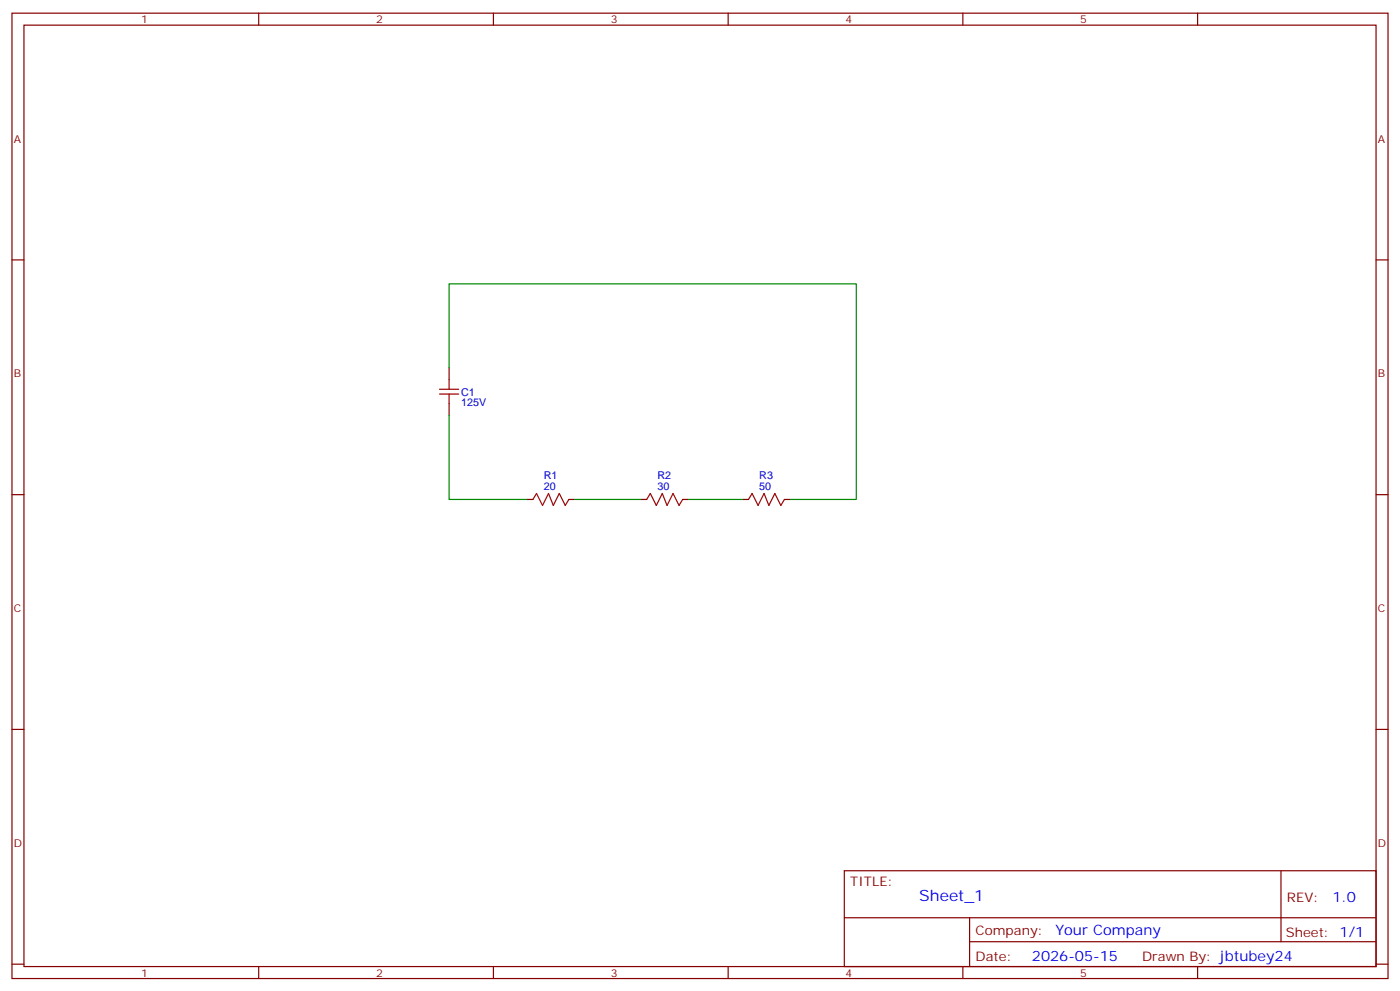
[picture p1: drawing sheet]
<svg xmlns="http://www.w3.org/2000/svg" width="412mm" height="292mm" viewBox="0 0 412 292" stroke-linecap="round" stroke-linejoin="round" font-family="sans-serif">
<g fill="none" stroke="#870000" stroke-width=".35">
<path d="M3.5 3.9h405.4v284.3h-405.4zM7.1 7.4h398.2v277.3h-398.2zM76.2 3.9v3.5M145.3 3.9v3.5M214.5 3.9v3.5M283.6 3.9v3.5M352.8 3.9v3.5M3.5 76.6h3.6M405.3 76.6h3.6M132.3 108.3v3.5M132.3 118.9v3.5M3.5 145.7h3.6"/>
<path d="M155.2 147.1h1.8M167.6 147.1h1.7M188.7 147.1h1.8M201.1 147.1h1.7M218.7 147.1h1.8M231.1 147.1h1.7M405.3 145.7h3.6M3.5 214.8h3.6M405.3 214.8h3.6M248.7 256.5h156.6v28.2h-156.6zM377.3 256.5v20.9M248.7 270.3h156.5"/>
<path d="M285.6 277.4h119.6M285.6 270.3v14.1M3.5 284h3.6M76.2 284.7v3.5M145.3 284.7v3.5M214.5 284.7v3.5M283.6 284.7v3.5M352.8 284.7v3.5M405.3 284h3.6"/>
</g>
<path d="M129.5 116.1h5.6M129.5 114.7h5.6M132.3 111.8v2.9M132.3 116.1v2.8M157 147.1l1-1.8 1.8 3.6 1.8-3.6 1.4 3.6 1.7-3.6 1.8 3.6 1.1-1.8M190.5 147.1l1.1-1.8 1.7 3.6 1.8-3.6 1.4 3.6 1.8-3.6 1.7 3.6 1.1-1.8M220.5 147.1l1-1.8 1.8 3.6 1.8-3.6 1.4 3.6 1.7-3.6 1.8 3.6 1.1-1.8" fill="none" stroke="#a10000" stroke-width=".35"/>
<path d="M132.3 108.3v-24.7h119.9v63.5h-19.4M132.3 122.4v24.7h22.9M169.3 147.1h19.4M202.8 147.1h15.9" fill="none" stroke="#008700" stroke-width=".35"/>
<text font-size="4.6" fill="#00f" x="270.8" y="265.5">Sheet_1</text>
<g font-size="4.2" fill="#00f">
<text x="392.5" y="265.7">1.0</text>
<text x="310.9" y="275.3">Your Company</text>
<text x="304" y="283.1">2026-05-15</text>
</g>
<g font-size="3.9" fill="#800">
<text x="250.5" y="261.1">TITLE:</text>
<text x="379.1" y="265.7">REV:</text>
<text x="287.4" y="275.3">Company:</text>
<text x="378.7" y="275.9">Sheet: 1/1</text>
<text x="287.4" y="282.9">Date:</text>
<text x="336.4" y="283">Drawn By: jbtubey24</text>
</g>
<g font-size="3.2" fill="#800">
<text x="41.6" y="6.9">1</text>
<text x="110.8" y="6.9">2</text>
<text x="179.9" y="6.9">3</text>
<text x="249.1" y="6.9">4</text>
<text x="318.2" y="6.9">5</text>
<text x="4.1" y="42">A</text>
<text x="405.9" y="42">A</text>
<text x="4.1" y="111.1">B</text>
<text x="405.9" y="111.1">B</text>
<text x="4.1" y="180.3">C</text>
<text x="405.9" y="180.3">C</text>
<text x="4.1" y="249.4">D</text>
<text x="405.9" y="249.4">D</text>
<text x="41.6" y="287.7">1</text>
<text x="110.8" y="287.7">2</text>
<text x="179.9" y="287.7">3</text>
<text x="249.1" y="287.7">4</text>
<text x="318.2" y="287.7">5</text>
</g>
<g font-size="3.2" fill="#000080">
<text x="135.8" y="119.7">125V</text>
<text x="135.8" y="116.5">C1</text>
<text x="160.2" y="141.1">R1</text>
<text x="193.7" y="141.1">R2</text>
<text x="223.7" y="141.1">R3</text>
<text x="160.2" y="144.3">20</text>
<text x="193.7" y="144.3">30</text>
<text x="223.7" y="144.3">50</text>
</g>
</svg>
